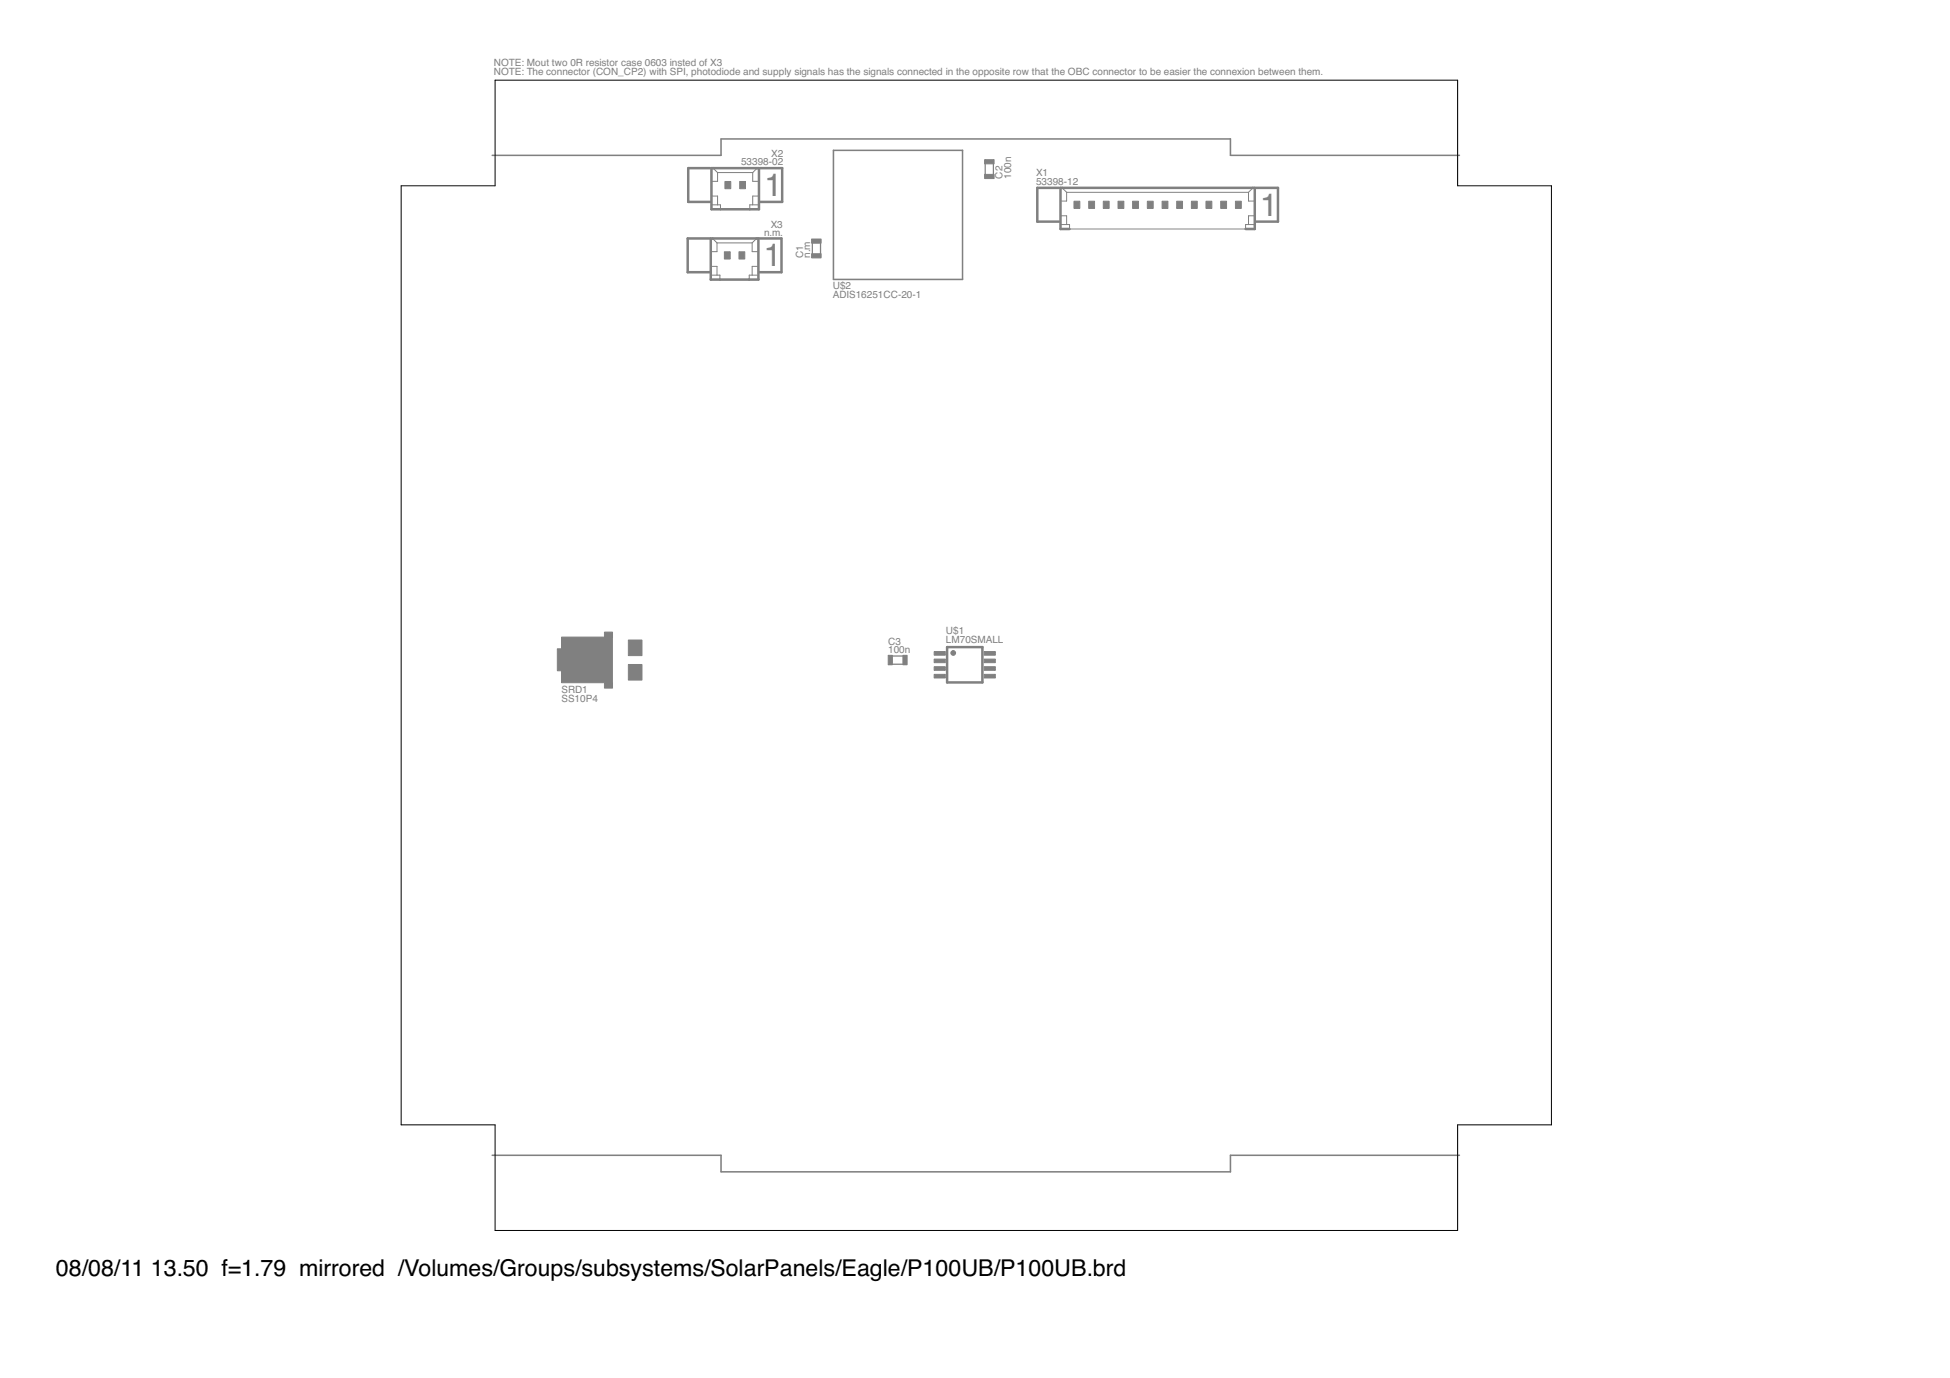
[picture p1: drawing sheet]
<svg xmlns="http://www.w3.org/2000/svg" width="297mm" height="210mm" viewBox="0 0 297 210" stroke-linecap="round" stroke-linejoin="round" font-family="sans-serif">
<g fill="#808080" stroke="#808080" stroke-width=".23">
<path d="M187.4 176h34.9z"/>
<path d="M187.4 176v2.5z"/>
<path d="M109.8 178.5h77.6z"/>
<path d="M109.8 176v2.5z"/>
<path d="M75 176h34.8z"/>
<path d="M75 23.7h34.8z"/>
<path d="M109.8 21.2v2.5z"/>
<path d="M109.8 21.2h77.6z"/>
<path d="M187.4 21.2v2.5z"/>
<path d="M187.4 23.7h34.9z"/>
<path d="M146.6 22.9v19.7z"/>
<path d="M127 22.9h19.6z"/>
<path d="M127 22.9v19.7z"/>
<path d="M127 42.6h19.6z"/>
<path d="M92.6 99.4v2.2z"/>
</g>
<g fill="#808080" stroke="#808080" stroke-width=".38">
<path d="M149.6 98.6v5.3z"/>
<path d="M144.3 103.9h5.3z"/>
<path d="M144.3 98.6v5.3z"/>
<path d="M144.3 98.6h5.3z"/>
<path d="M161.5 34.9h1.4z"/>
<path d="M189.7 34.9h1.4z"/>
<path d="M191.1 28.6v6.3z"/>
<path d="M190.9 28.6h.2z"/>
<path d="M161.8 28.6h29.1z"/>
<path d="M161.5 28.6h.3z"/>
<path d="M161.5 28.6v6.3z"/>
<path d="M108.4 31.9h1.3z"/>
<path d="M109.7 31.9h4.5z"/>
<path d="M114.2 31.9h1.4z"/>
<path d="M115.6 25.6v6.3z"/>
<path d="M115.3 25.6h.3z"/>
<path d="M108.6 25.6h6.7z"/>
<path d="M108.4 25.6h.2z"/>
<path d="M108.4 25.6v6.3z"/>
<path d="M108.3 42.6h1.4z"/>
<path d="M109.7 42.6h4.4z"/>
<path d="M114.1 42.6h1.4z"/>
<path d="M115.5 36.3v6.3z"/>
<path d="M115.3 36.3h.2z"/>
<path d="M108.5 36.3h6.8z"/>
<path d="M108.3 36.3h.2z"/>
<path d="M108.3 36.3v6.3z"/>
<path d="M158 28.6h3.4z"/>
<path d="M158 28.6v5.2z"/>
<path d="M158 33.8h3.4z"/>
<path d="M191.3 33.8h3.4z"/>
<path d="M194.7 28.6v5.2z"/>
<path d="M191.3 28.6h3.4z"/>
<path d="M104.8 25.6h3.4z"/>
<path d="M104.8 25.6v5.2z"/>
<path d="M104.8 30.8h3.4z"/>
<path d="M115.8 30.8h3.3z"/>
<path d="M119.1 25.6v5.2z"/>
<path d="M115.8 25.6h3.3z"/>
<path d="M104.8 36.3h3.3z"/>
<path d="M104.8 36.3v5.2z"/>
<path d="M104.8 41.5h3.3z"/>
<path d="M115.7 41.5h3.3z"/>
<path d="M119 36.3v5.2z"/>
<path d="M115.7 36.3h3.3z"/>
</g>
<g fill="#808080" stroke="#808080" stroke-width=".15">
<path d="M162.9 34.9h26.8z"/>
<path d="M161.6 30.6h.9z"/>
<path d="M190.2 30.6h.9z"/>
<path d="M161.6 32.9h.9z"/>
<path d="M162.5 32.9v1.3z"/>
<path d="M190.2 32.9h.9z"/>
<path d="M190.2 32.9v1.3z"/>
<path d="M162.5 29.3v1.3z"/>
<path d="M162.5 29.3h27.7z"/>
<path d="M190.2 29.3v1.3z"/>
<path d="M161.8 28.6l.7 .7z"/>
<path d="M190.2 29.3l.7-.7z"/>
<path d="M161.6 34.2h.9z"/>
<path d="M162.5 34.2h.4z"/>
<path d="M162.9 34.2v.7z"/>
<path d="M190.2 34.2h.9z"/>
<path d="M189.7 34.2h.5z"/>
<path d="M189.7 34.2v.7z"/>
<path d="M108.4 27.6h.9z"/>
<path d="M114.7 27.6h.9z"/>
<path d="M108.4 29.9h.9z"/>
<path d="M109.3 29.9v1.3z"/>
<path d="M114.7 29.9h.9z"/>
<path d="M114.7 29.9v1.3z"/>
<path d="M109.3 26.3v1.3z"/>
<path d="M109.3 26.3h5.4z"/>
<path d="M114.7 26.3v1.3z"/>
<path d="M108.6 25.6l.7 .7z"/>
<path d="M114.7 26.3l.6-.7z"/>
<path d="M108.4 31.2h.9z"/>
<path d="M109.3 31.2h.4z"/>
<path d="M109.7 31.2v.7z"/>
<path d="M114.7 31.2h.9z"/>
<path d="M114.2 31.2h.5z"/>
<path d="M114.2 31.2v.7z"/>
<path d="M108.3 38.3h.9z"/>
<path d="M114.6 38.3h.9z"/>
<path d="M108.3 40.6h.9z"/>
<path d="M109.2 40.6v1.3z"/>
<path d="M114.6 40.6h.9z"/>
<path d="M114.6 40.6v1.3z"/>
<path d="M109.2 37v1.3z"/>
<path d="M109.2 37h5.4z"/>
<path d="M114.6 37v1.3z"/>
<path d="M108.5 36.3l.7 .7z"/>
<path d="M114.6 37l.7-.7z"/>
<path d="M108.3 41.9h.9z"/>
<path d="M109.2 41.9h.5z"/>
<path d="M109.7 41.9v.7z"/>
<path d="M114.6 41.9h.9z"/>
<path d="M114.1 41.9h.5z"/>
<path d="M114.1 41.9v.7z"/>
<circle cx="145.2" cy="99.5" r=".36"/>
</g>
<g fill="#808080" stroke="#808080" stroke-width=".15">
<path d="M163.6 30.6h.9v1.1h-.9z"/>
<path d="M165.8 30.6h.9v1.1h-.9z"/>
<path d="M168.1 30.6h.9v1.1h-.9z"/>
<path d="M170.3 30.6h.9v1.1h-.9z"/>
<path d="M172.5 30.6h.9v1.1h-.9z"/>
<path d="M174.8 30.6h.9v1.1h-.9z"/>
<path d="M177 30.6h.9v1.1h-.9z"/>
<path d="M179.2 30.6h.9v1.1h-.9z"/>
<path d="M181.5 30.6h.9v1.1h-.9z"/>
<path d="M183.7 30.6h.9v1.1h-.9z"/>
<path d="M185.9 30.6h.9v1.1h-.9z"/>
<path d="M188.2 30.6h.9v1.1h-.9z"/>
<path d="M110.4 27.6h.9v1.1h-.9z"/>
<path d="M112.7 27.6h.9v1.1h-.9z"/>
<path d="M110.3 38.4h.9v1.1h-.9z"/>
<path d="M112.6 38.4h.9v1.1h-.9z"/>
<path d="M95.7 101.2h2.1v2.4h-2.1z"/>
<path d="M95.7 97.5h2.1v2.4h-2.1z"/>
<path d="M85.5 97h7.8v7h-7.8z"/>
<path d="M84.9 98.8h.6v3.4h-.6z"/>
<path d="M92.1 96.3h1.2v.8h-1.2z"/>
<path d="M92.1 104h1.2v.8h-1.2z"/>
<path d="M123.6 36.4h1.5v.6h-1.5z"/>
<path d="M123.6 38.7h1.5v.6h-1.5z"/>
<path d="M150 26.6h1.4v.6h-1.4z"/>
<path d="M150 24.3h1.4v.7h-1.4z"/>
<path d="M142.3 99.3h1.7v.5h-1.7z"/>
<path d="M142.3 100.4h1.7v.5h-1.7z"/>
<path d="M142.3 101.6h1.7v.5h-1.7z"/>
<path d="M142.3 102.7h1.7v.6h-1.7z"/>
<path d="M149.9 102.7h1.7v.6h-1.7z"/>
<path d="M149.9 101.6h1.7v.5h-1.7z"/>
<path d="M149.9 100.4h1.7v.5h-1.7z"/>
<path d="M149.9 99.3h1.7v.5h-1.7z"/>
<path d="M135.3 99.8h.6v1.5h-.6z"/>
<path d="M137.5 99.8h.7v1.5h-.7z"/>
</g>
<g fill="#808080" stroke="#808080" stroke-width=".19">
<path d="M125 36.6v2.5z"/>
<path d="M123.7 36.6v2.5z"/>
<path d="M150.1 24.5v2.6z"/>
<path d="M151.3 24.5v2.6z"/>
<path d="M135.4 99.9h2.6z"/>
<path d="M135.4 101.2h2.6z"/>
</g>
<path d="M75.4 12.2h146.6zM222 12.2v16.1zM61.1 28.3h14.3zM75.4 12.2v16.1zM222 28.3h14.3zM236.3 28.3v143zM61.1 28.3v143zM61.1 171.3h14.3zM222 171.3v16.1zM222 171.3h14.3zM75.4 171.3v16.1zM75.4 187.4h146.6z" fill="#000" stroke="#000" stroke-width=".15"/>
<g font-size="4.9" fill="#808080">
<text x="116.5" y="29.9">1</text>
<text x="192" y="32.9">1</text>
<text x="116.4" y="40.6">1</text>
</g>
<g font-size="3.5">
<text x="8.5" y="194.4">08/08/11</text>
<text x="23" y="194.4">13.50 f=1.79 mirrored /Volumes/Groups/subsystems/SolarPanels/Eagle/P100UB/P100UB.brd</text>
</g>
<g font-size="1.5" fill="#808080">
<text x="75.2" y="10">NOTE: Mout two 0R resistor case 0603 insted of X3</text>
<text x="75.2" y="11.5">NOTE: The connector (CON_CP2) with SPI, photodiode and supply signals has the signals connected in the opposite row that the OBC connector to be easier the connexion between them.</text>
<text x="117.5" y="23.9">X2</text>
<text x="112.9" y="25.2">53398-02</text>
<text x="152.7" y="27.2" transform="rotate(-90 152.7 27.2)">C2</text>
<text x="154" y="27.2" transform="rotate(-90 154 27.2)">100n</text>
<text x="157.8" y="26.9">X1</text>
<text x="157.8" y="28.2">53398-12</text>
<text x="116.4" y="36">n.m.</text>
<text x="117.4" y="34.7">X3</text>
<text x="122.3" y="39.3" transform="rotate(-90 122.3 39.3)">C1</text>
<text x="123.4" y="39.3" transform="rotate(-90 123.4 39.3)">n.m</text>
<text x="126.8" y="44.1">U$2</text>
<text x="126.8" y="45.5">ADIS16251CC-20-1</text>
<text x="135.3" y="98.2">C3</text>
<text x="135.3" y="99.5">100n</text>
<text x="144.1" y="96.5">U$1</text>
<text x="144.1" y="98">LM70SMALL</text>
<text x="85.5" y="105.5">SRD1</text>
<text x="85.5" y="106.9">SS10P4</text>
</g>
</svg>
